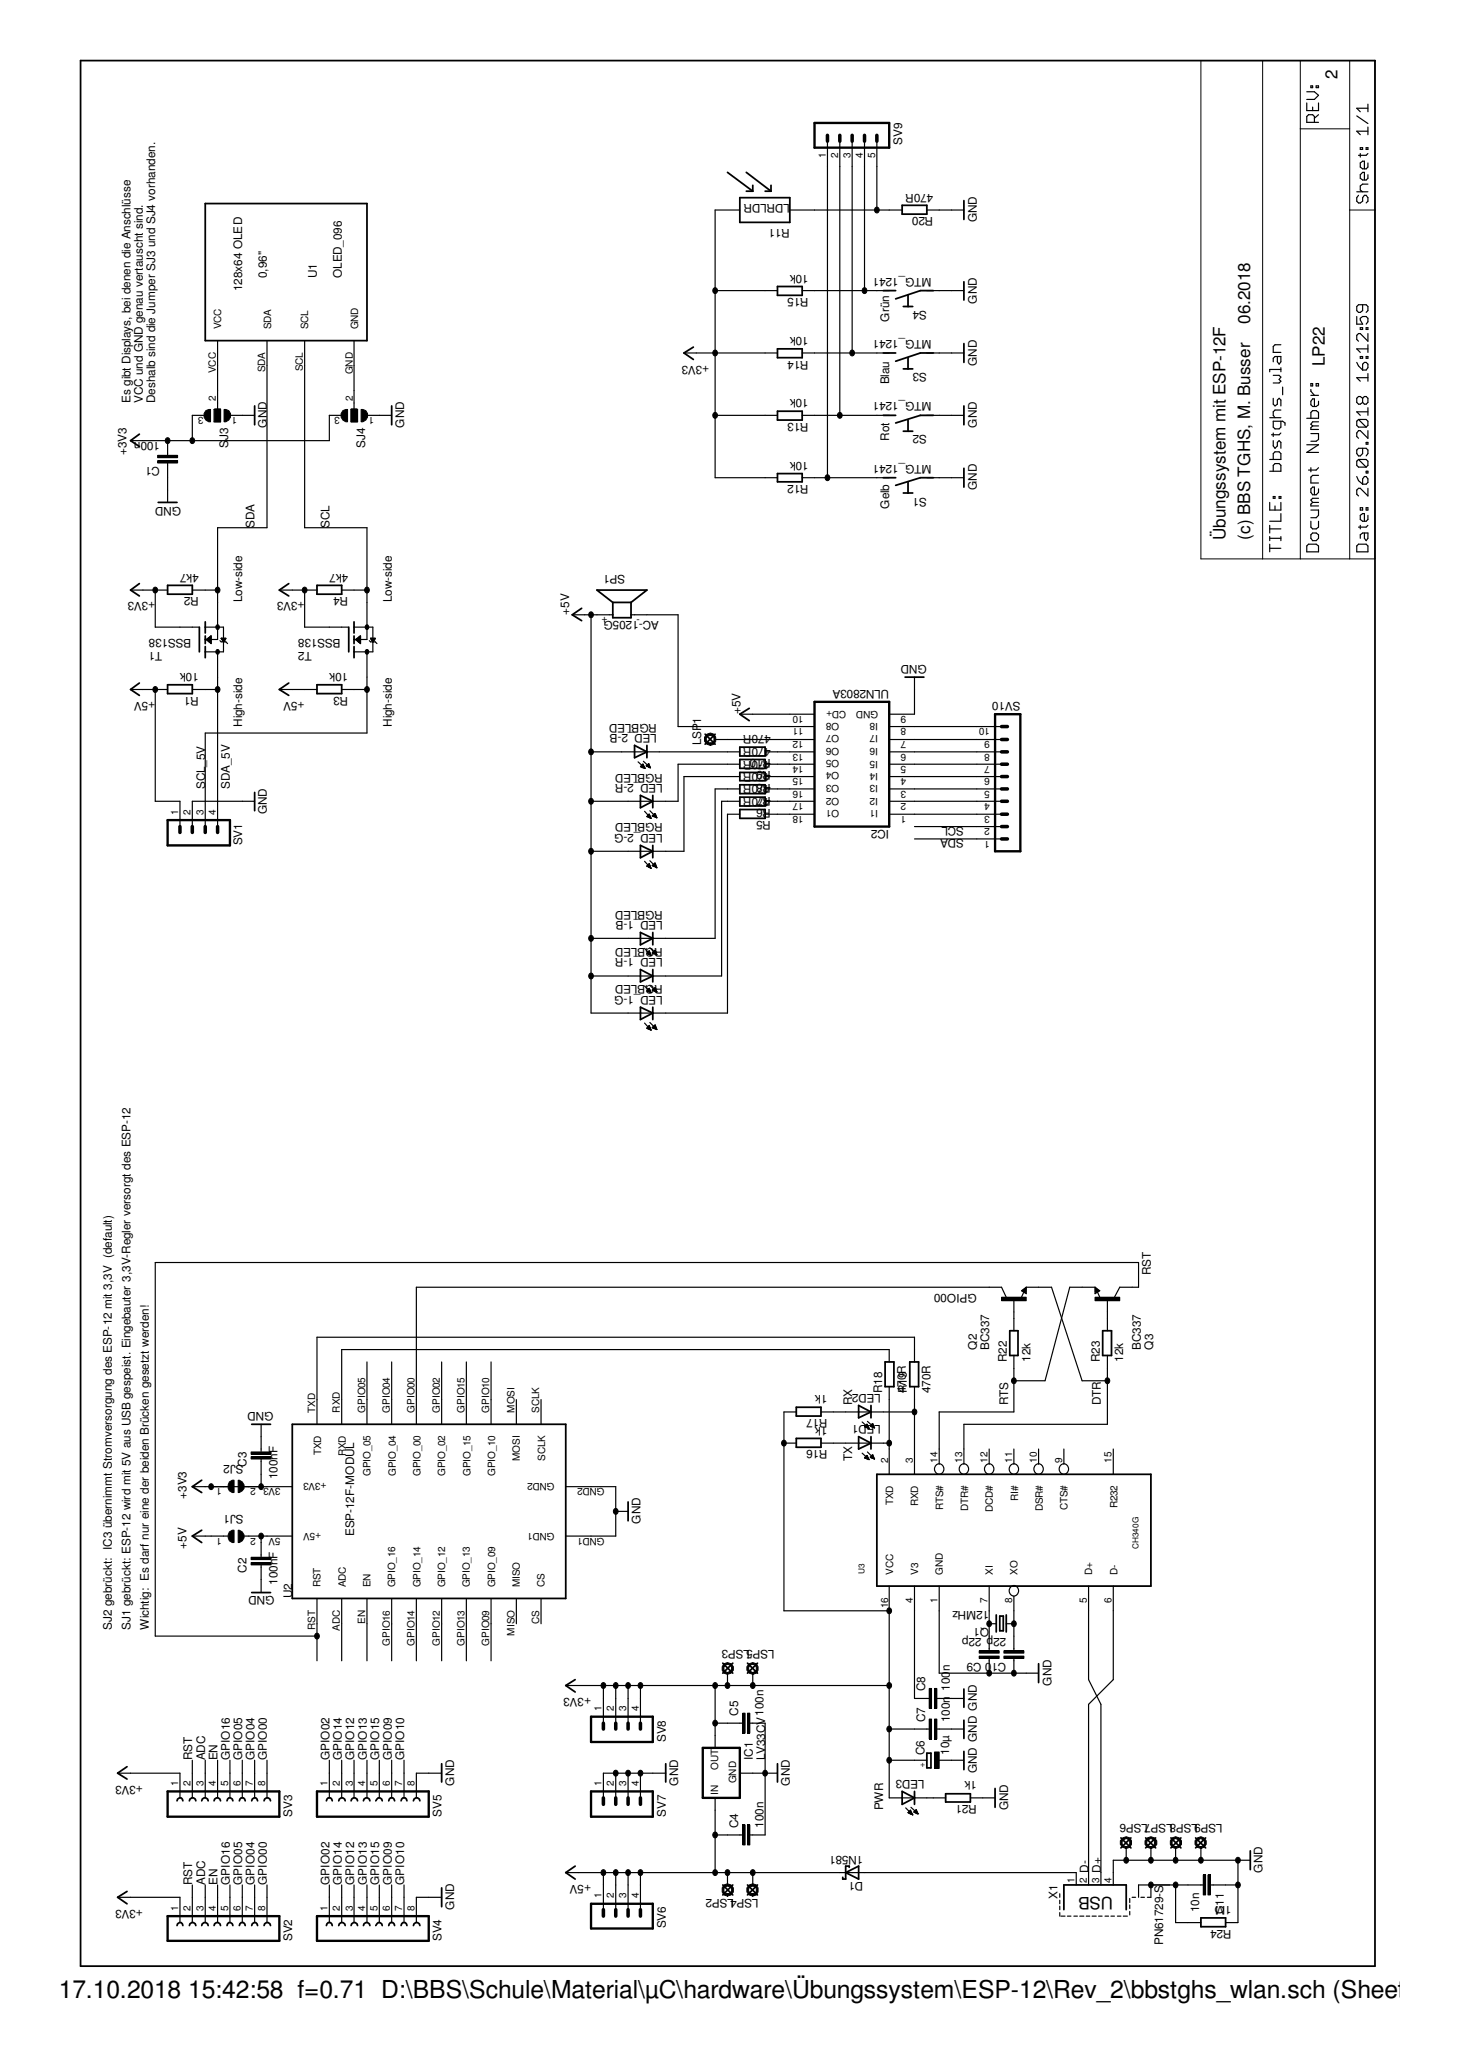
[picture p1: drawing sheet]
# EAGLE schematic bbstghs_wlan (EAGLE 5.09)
POLLIN: AC-1205G

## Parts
C1  100n  C-EU050-030X075  [C050-030X075]
C2  100nF  C-EU050-030X075  [C050-030X075]
C3  100nF  C-EU050-030X075  [C050-030X075]
C4  100n  C-EU050-030X075  [C050-030X075]
C5  100n  C-EU050-030X075  [C050-030X075]
C6  10µ  CPOL-EUE2.5-6  [E2,5-6]
C7  100n  C-EU050-030X075  [C050-030X075]
C8  100n  C-EU050-030X075  [C050-030X075]
C9  22p  C-EU025-025X050  [C025-025X050]
C10  22p  C-EU025-025X050  [C025-025X050]
C11  10n  C-EU025-025X050  [C025-025X050]
D1  1N581  [DO41-10]
IC1  LV33CV  78XXS  [78XXS]
IC2  ULN2803A  [DIL18]
LED1  LED3MM  [LED3MM]
LED2  LED3MM  [LED3MM]
LED3  LED3MM  [LED3MM]
LED_1  RGBLED  [RGBLED]
LED_2  RGBLED  [RGBLED]
LSP1  LSP13  [LSP13]
LSP2  LSP10  [LSP10]
LSP3  LSP10  [LSP10]
LSP4  LSP10  [LSP10]
LSP5  LSP10  [LSP10]
LSP6  LSP10  [LSP10]
LSP7  LSP10  [LSP10]
LSP8  LSP10  [LSP10]
LSP9  LSP10  [LSP10]
Q1  12MHz  CRYSTALHC49S  [HC49/S]
Q2  BC337  [TO92]
Q3  BC337  [TO92]
R1  10k  R-EU_R1206  [R1206]
R2  4k7  R-EU_R1206  [R1206]
R3  10k  R-EU_R1206  [R1206]
R4  4k7  R-EU_R1206  [R1206]
R5  470R  R-EU_0207/10  [0207/10]
R6  470R  R-EU_0207/10  [0207/10]
R7  470R  R-EU_0207/10  [0207/10]
R8  470R  R-EU_0207/10  [0207/10]
R9  470R  R-EU_0207/10  [0207/10]
R10  470R  R-EU_0207/10  [0207/10]
R11  LDRLDR  [LDR]
R12  10k  R-EU_0207/10  [0207/10]
R13  10k  R-EU_0207/10  [0207/10]
R14  10k  R-EU_0207/10  [0207/10]
R15  10k  R-EU_0207/10  [0207/10]
R16  1k  R-EU_0207/10  [0207/10]
R17  1k  R-EU_0207/10  [0207/10]
R18  470R  R-EU_0207/10  [0207/10]
R19  470R  R-EU_0207/10  [0207/10]
R20  470R  R-EU_0207/10  [0207/10]
R21  1k  R-EU_0207/10  [0207/10]
R22  12k  R-EU_0207/10  [0207/10]
R23  12k  R-EU_0207/10  [0207/10]
R24  1M  R-EU_0204/2V  [0204V]
S1  MTG_1241  [SCHURTER_MTG]
S2  MTG_1241  [SCHURTER_MTG]
S3  MTG_1241  [SCHURTER_MTG]
S4  MTG_1241  [SCHURTER_MTG]
SJ1  SJW  [SJW]
SJ2  SJW  [SJW]
SJ3  SJ2W  [SJ_2]
SJ4  SJ2W  [SJ_2]
SP1  AC-1205G  KSS1201  [KSS1201]
SV1  MA04-1  [MA04-1]
SV2  FE08-1  [FE08]
SV3  FE08-1  [FE08]
SV4  FE08-1  [FE08]
SV5  FE08-1  [FE08]
SV6  MA04-1  [MA04-1]
SV7  MA04-1  [MA04-1]
SV8  MA04-1  [MA04-1]
SV9  MA05-1  [MA05-1]
SV10  MA10-1  [MA10-1]
T1  BSS138  [SOT23]
T2  BSS138  [SOT23]
U1  OLED_096  [OLED_096]
U2  ESP-12F-MODUL  [ESP-12F_MODUL]
U3  CH340G  [SO16]
X1  PN61729-S  [PN61729-S]

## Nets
+3V3: C1.2 C3.1 C5.1 C6.+ C7.1 IC1.OUT LED3.A LSP3.MP LSP5.MP R2.2 R4.2 R11.P$1 R12.2 R13.2 R14.2 R15.2 R16.2 R17.2 SJ2.1 SJ2.2 SJ3.3 SJ4.3 SV2.1 SV3.1 SV8.1 SV8.2 SV8.3 SV8.4 T1.1(G) T2.1(G) U2.3V3(+3V3) U3.16(VCC)
+5V: C4.1 D1.C IC1.IN IC2.10(CD+) LED_1.4(-G:A) LED_1.5(-R:A) LED_1.6(-B:A) LED_2.4(-G:A) LED_2.5(-R:A) LED_2.6(-B:A) LSP2.MP LSP4.MP R1.2 R3.2 SJ1.1 SP1.+ SV1.1 SV6.1 SV6.2 SV6.3 SV6.4
ADC: SV2.3 SV3.3 U2.ADC
D+: U3.5(D+) X1.3
D-: U3.6(D-) X1.2
DTR: Q2.1(E) R23.1 U3.13(DTR#)
EN: SV2.4 SV3.4 U2.EN
GND: C1.1 C2.1 C3.2 C4.2 C5.2 C6.- C7.2 C8.2 C9.1 C10.1 C11.1 IC1.GND IC2.9(GND) LSP6.MP LSP7.MP LSP8.MP LSP9.MP R20.1 R21.1 R24.1 S1.P$1(C) S2.P$1(C) S3.P$1(C) S4.P$1(C) SJ3.1 SJ4.1 SV1.2 SV4.8 SV5.8 SV7.1 SV7.2 SV7.3 SV7.4 U2.GND1 U2.GND2 U3.1(GND) X1.4
GPIO00: Q2.3(C) SV2.8 SV3.8 U2.GPIO00(GPIO_00)
GPIO02: SV4.1 SV5.1 U2.GPIO02(GPIO_02)
GPIO04: SV2.7 SV3.7 U2.GPIO04(GPIO_04)
GPIO05: SV2.6 SV3.6 U2.GPIO05(GPIO_05)
GPIO09: SV4.6 SV5.6 U2.GPIO09(GPIO_09)
GPIO10: SV4.7 SV5.7 U2.GPIO10(GPIO_10)
GPIO12: SV4.3 SV5.3 U2.GPIO12(GPIO_12)
GPIO13: SV4.4 SV5.4 U2.GPIO13(GPIO_13)
GPIO14: SV4.2 SV5.2 U2.GPIO14(GPIO_14)
GPIO15: SV4.5 SV5.5 U2.GPIO15(GPIO_15)
GPIO16: SV2.5 SV3.5 U2.GPIO16(GPIO_16)
N$1: C9.2 Q1.2 U3.7(XI)
N$2: C10.2 Q1.1 U3.8(XO)
N$3: LED3.K(C) R21.2
N$4: Q3.2(B) R23.2
N$5: Q2.2(B) R22.2
N$6: C8.1 U3.4(V3)
N$7: LED1.A R16.1
N$8: LED2.A R17.1
N$9: R18.2 U2.RXD
N$10: R19.2 U2.TXD
N$11: C2.2 SJ1.2 U2.5V(+5V)
N$12: SJ4.2 U1.GND
N$13: D1.A X1.1
N$14: IC2.18(O1) R5.1
N$15: IC2.17(O2) R6.1
N$16: LED2.K(C) R19.1 U3.3(RXD)
N$17: C11.2 R24.2 X1.S1 X1.S2
N$18: IC2.16(O3) R7.1
N$19: LED_1.1(-G:C) R5.2
N$20: LED1.K(C) R18.1 U3.2(TXD)
N$21: LED_1.2(-R:C) R6.2
N$22: IC2.15(O4) R8.1
N$23: IC2.14(O5) R9.1
N$24: IC2.13(O6) R10.1
N$25: IC2.1(I1) SV10.3
N$26: IC2.2(I2) SV10.4
N$27: IC2.3(I3) SV10.5
N$28: IC2.4(I4) SV10.6
N$29: IC2.5(I5) SV10.7
N$30: IC2.6(I6) SV10.8
N$31: IC2.7(I7) SV10.9
N$32: IC2.8(I8) SV10.10
N$33: R12.1 S1.P$2(NO) SV9.1
N$34: R13.1 S2.P$2(NO) SV9.2
N$35: R14.1 S3.P$2(NO) SV9.3
N$36: R15.1 S4.P$2(NO) SV9.4
N$37: LED_1.3(-B:C) R7.2
N$38: LED_2.1(-G:C) R8.2
N$39: LED_2.2(-R:C) R9.2
N$40: LED_2.3(-B:C) R10.2
N$41: IC2.11(O8) SP1.-
N$42: R11.P$2 R20.2 SV9.5
N$43: IC2.12(O7) LSP1.MP
N$44: SJ3.2 U1.VCC
RST: Q3.3(C) SV2.2 SV3.2 U2.RST
RTS: Q3.1(E) R22.1 U3.14(RTS#)
SCL: R4.1 SV10.2 T2.2(S) U1.SCL
SCL_5V: R3.1 SV1.3 T2.3(D)
SDA: R2.1 SV10.1 T1.2(S) U1.SDA
SDA_5V: R1.1 SV1.4 T1.3(D)
Unconnected: U2.CS U2.MISO U2.MOSI U2.SCLK U3.9(CTS#) U3.10(DSR#) U3.11(RI#) U3.12(DCD#) U3.15(R232)

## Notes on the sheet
- SJ2 gebrückt:  IC3 übernimmt Stromversorgung des ESP-12 mit 3,3V  (default)
- SJ1 gebrückt: ESP-12 wird mit 5V aus USB gespeist. Eingebauter 3,3V-Regler versorgt des ESP-12 | Es gibt Displays, bei denen die Anschlüsse
- VCC und GND genau vertauscht sind.
- Wichtig:  Es darf nur eine der beiden Brücken gesetzt werden!
- Deshalb sind die Jumper SJ3 und SJ4 vorhanden.
- High-side | Low-side
- High-side | Low-side
- TX | RX
- PWR
- Gelb | Rot | Blau | Grün
- Übungssystem mit ESP-12F
- (c) BBS TGHS, M. Busser    06.2018
- LP22
- 2
